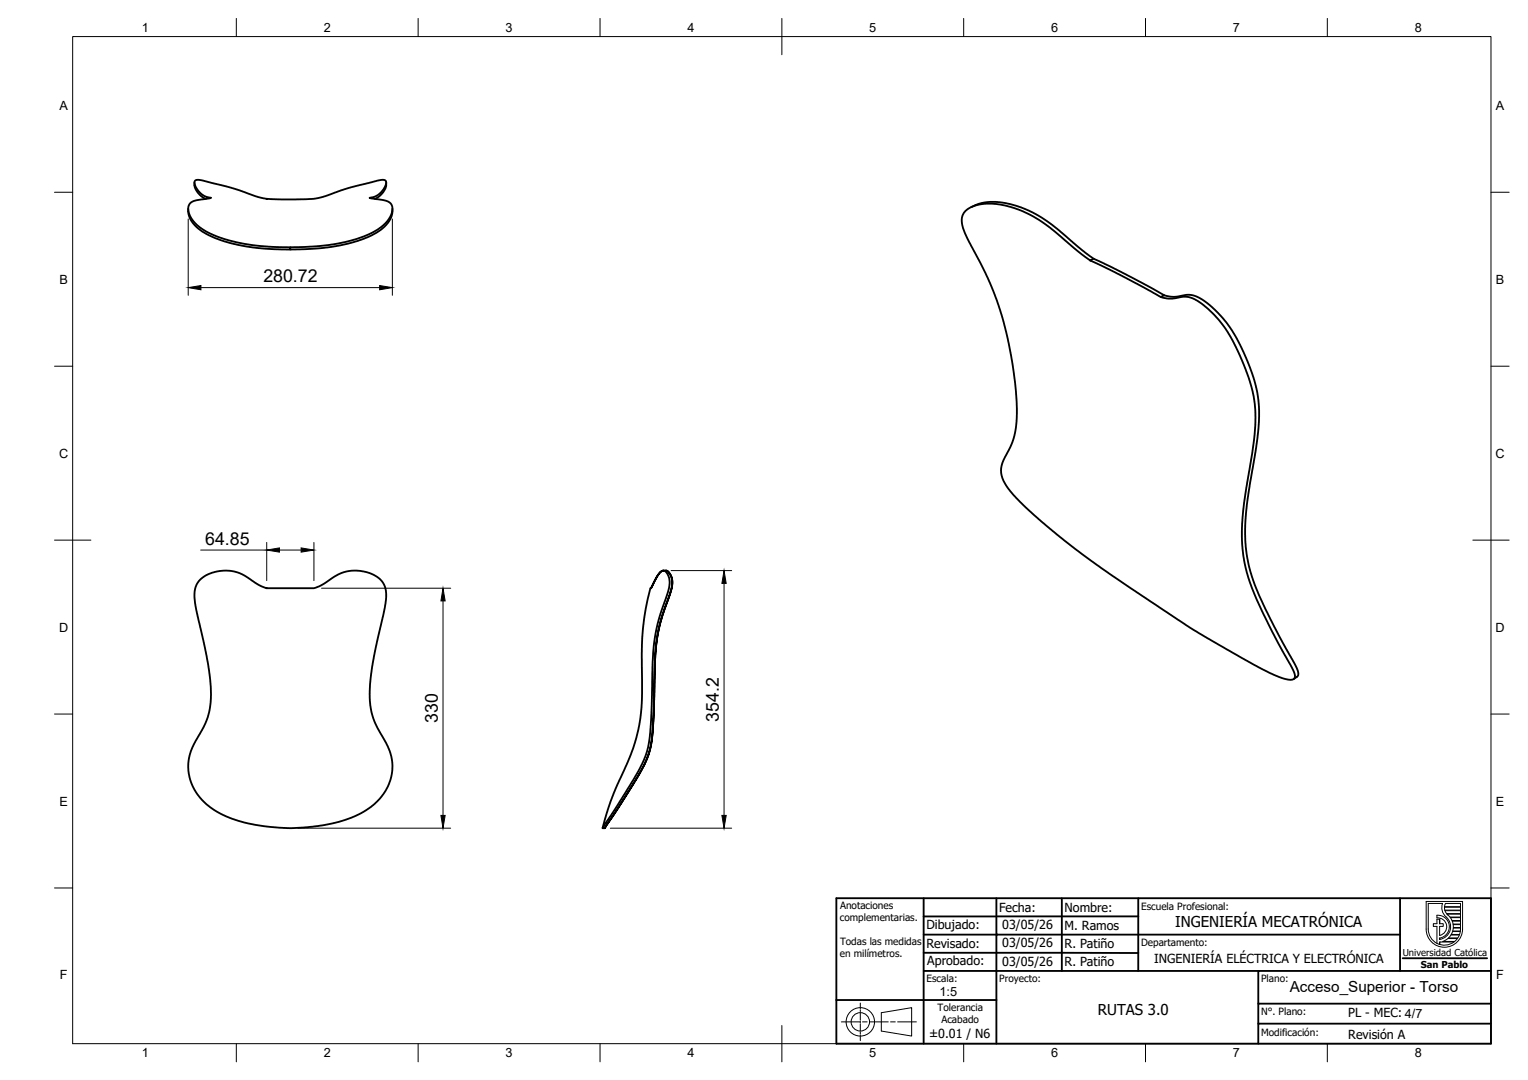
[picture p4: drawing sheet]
<svg xmlns="http://www.w3.org/2000/svg" width="420mm" height="297mm" viewBox="0 0 420 297" stroke-linecap="round" stroke-linejoin="round" font-family="sans-serif">
<!-- layer: Visible -->
<g fill="none" stroke="#000" stroke-width=".51">
<path d="M51.8 57.4v1.4l.3 1 1.6 2.3 2.1 1.7 3.5 1.7 5.1 1.6 5 .9 6 .5 4.4 .1v-.6M53.5 50.2v1.2l.6 1.1 1.2 1.4 1.3 .8M53.7 49.7l.6-.2 1.2 .1 6.7 1.7 10.3 3.3 3.8 .2h5.4a25.1 25.1 0 0 0 12.1-2.4l10-2.7 1.9-.2 .5 .4-.1 .8-1.2 2-1.6 1.3-1.7 .4 4.6 .8 1 .5 .4 .6a5.1 5.1 0 0 1-2 5.5l-2.1 1.5-3.5 1.8-4.4 1.3-5.1 1-6.8 .5-7.1 .1-5.1-.3-6.4-1.1-4.5-1.2-3.3-1.4-2.5-1.6-2-2-.5-1-.5-1.4v-1.1l.4-.9 1.5-.9 4.3-.7-1.9-.5-1.4-1.2-1.1-1.7-.1-.9zM106.2 50.2v1l-.8 1.6-1.2 1.3-1.1 .6M107.9 57.4v1.1l-.4 1.3-1.5 2.2-2.5 2-3.4 1.6-4.3 1.4-4.3 .8-6.1 .7-5.6 .1M265.5 58a10.9 10.9 0 0 1 9.1-1.8l3.3 .7 2.5 .8 5 2.6 3.5 2.4 8.1 6.9a20.2 20.2 0 0 0 6.6 3.8l13.2 6.9a9.2 9.2 0 0 0 8.6 1.3l1.4 .1 1.1 .3 3.2 2a38.2 38.2 0 0 1 10.6 15.6l1.6 4.1 1.1 3.9 .6 3.4 .2 3.8-.4 6.3-2.4 15-.7 6.5-.2 5.2 .4 5.2 1 4.6 2.1 5.9 4.9 10.4 5.7 10.4 .5 1.5-.4 1-1.3 .2-2-.5-3.4-1.5-4.7-2.5-17-9.8-16.3-10.9-10.9-7.5-9.5-7.3-8.6-7.5-2.7-2.7-2.1-2.6a7.3 7.3 0 0 1-.3-9.5l1.4-2.9 .6-2 .7-5-.3-7.4-1.3-9.6-2-9-2-6.6-3.1-7.2-5.1-9.8a7.6 7.6 0 0 1-1.2-5.9zM267.1 56.9l2.8-1.1 3.9-.3 3.8 .6 3.1 .9 2.2 .9 3.2 1.7 3.3 2.3 7.9 6.7 3.3 2.5 9 4.4 10.5 5.7M300.7 71.1l-.9 .5M320.1 81.2l2.5 .4 3.7-.5 1.7 .1 2.6 1.2 2.8 2.1 3.6 4 2.4 3.4 2.7 5.3 2.2 5.6 1.5 5.5 .4 3.6v2.7l-.6 7.1-2.3 13.9-.7 5.7-.2 5.7 .4 5.4 1.1 5.1 2.3 6.3 4.3 8.7 6.4 12v1.3l-1.2 1M320.1 81.2l-.9 .5M54.9 159.6l1.4-1.1 1.9-.9 2.1-.5 2.8-.1 2.1 .4 1.4 .6 4.3 2.7a7.5 7.5 0 0 0 5.4 1.1h8a8.4 8.4 0 0 0 6.1-2.1l2.5-1.6 1.7-.8 2.2-.3h2.3l2.4 .6 2.2 1.1 1.2 1.1 .9 1.5 .4 2-.2 3-3.5 16.1-.8 5.9v3.6l.3 3 .7 2.8 1 2.4 2.9 5.1 1.1 3.2a14.4 14.4 0 0 1-8.4 15.2l-2.7 1.3-2.5 .8-6.7 1.5-7.6 .6-6.7-.5a29.7 29.7 0 0 1-16.4-6.1l-2.4-2.8-1.3-2.1-.8-2.4-.4-2.8 .1-2.3 .6-2.2 4.2-8.3 .8-2.5 .4-2.8v-4.5l-.6-5.6-3.3-15-.5-3.4 .2-2.9zM183.1 156.9l.6 .3 .8 1.1 .3 1.2v1.2l-.5 2.4-2.8 8.3-1 5.5-.4 5.2-.5 16.8-.4 4.6-.4 2.3-.9 3-1.7 3.3-9.9 15.7 9.9-15.6 1.6-3.4 1.1-3.3 .5-3.4 .3-4.9 .4-14.5 .3-5.5 1.1-5.6 2.9-8.6 .5-2.6-.1-1.2-.4-1.1-.8-1z"/>
<path d="M183.1 156.9l-.9 .1-.9 .7-2.3 4.1 1.6-3.1 .9-1.3 .8-.5 .7 .3 1 1.6 .1 2.2-.3 1.5-2.3 6.8-.9 3.1a104.4 104.4 0 0 0-1.3 19.7l-.6 10.4-.5 2.8-.5 2.2-1.1 2.5-2 3.8-8.9 13.9 .6 .1M179 161.8a62.6 62.6 0 0 0-2.5 21v10.6a50.2 50.2 0 0 1-6.2 21.3l-2.5 5.9-2.1 7.1"/>
</g>
<!-- layer: BORDER -->
<g fill="none" stroke="#000" stroke-width=".27">
<path d="M20 10.1h390v276.9h-390zM65 5.1v5M115 5.1v5M165 5.1v5M215 5.1v10M265 5.1v5M315 5.1v5M365 5.1v5M15 52.9h5M410 52.9h5M15 100.7h5M410 100.7h5"/>
<path d="M15 148.6h10M405 148.6h10M15 196.4h5M410 196.4h5M15 244.2h5M410 244.2h5M65 287v5M115 287v5M165 287v5M215 282.1v9.9M265 287v5M315 287v5"/>
<path d="M365 287v5"/>
</g>
<!-- layer: Title (ISO) -->
<g fill="none" stroke="#000" stroke-width=".51">
<path d="M230 247h180v40h-180zM254 252.1v14.9h20v-9.9h-20M254 252.1h20M254 247v5.1M274 252h39M274 252.1v5h111M274 247v5.1M292 247v20M313 247v20M385 247v20M230 275h44M254 262.1h59"/>
<path d="M254 267v20M346 267h-72v20M385.7 263.6h23.2M410 276h-64v5.5M410 267h-64v9M409.9 281.5h-63.9v5.5"/>
</g>
<circle cx="274" cy="257.1" r=".25" fill="#000"/>
<g fill="none" stroke="#000" stroke-width=".27">
<path d="M236.6 275.9v1.6M236.6 277.7v.5M236.6 278.5v2.1M242.3 278.5l8.4-1.4v7.9l-8.4-1.4zM231.4 281.1h5.1M236.6 280.8v.5M236.6 281.6v2M236.6 283.9v.5M236.6 284.6v1.6M237.2 281.1h1.2M239.1 281.1h5.1M244.9 281.1h1.3"/>
<path d="M246.8 281.1h5.2"/>
<circle cx="236.6" cy="281" r="3.9"/>
<circle cx="236.6" cy="281" r="2.53"/>
</g>
<!-- layer: TITLEBLOCK -->
<g fill="none" stroke="#000" stroke-width=".27">
<path d="M392.2 247.9h10v7.6a5 5 0 0 1-5 5 5 5 0 0 1-5-5zM395.1 252.5v-.8a3.2 3.2 0 0 1 3.4 2.8 3.2 3.2 0 0 1-2.6 3.5M395.1 252.5a2.44 2.44 0 0 1 2.7 2 2.44 2.44 0 0 1-1.9 2.8M395.9 257.3v-2.5h1v-.8h-1v-1.2h-.8v1.2h-1v.8h1v4.7M395.9 259.1v.7M396.7 258.9l1.4-.8h2.7l-.8 .8zM397.2 249.5h4.4v.8h-4.3zM397.2 249.4l.3-.9h4.1v.9h-4.4M397.3 250.5l.5 .8h3.8v-.8h-4.3M397.6 252.2a3.5 3.5 0 0 1 1.2 3.7 3.5 3.5 0 0 1-2.9 2.5v-.4M397.6 252.2l-1-1.4-.1-1.2 .2-1.1h-4v7a4.4 4.4 0 0 0 2.5 4 4.4 4.4 0 0 0 4.6-.4h-3.9M397.9 251.4h3.7v.8h-2.9l-.6-.6"/>
<path d="M398.8 252.4h2.8v.8h-2.3zM399 257.2h2.3l-.4 .8h-2.6zM399.3 253.3l2.3 .1v.8l-2-.1zM399.4 256.2h2.1l-.2 .8h-2.2zM399.6 254.3h2v.8h-2zM401.6 256.1v-.8h-2l-.1 .8h2.1"/>
</g>
<path d="M395.9 252.8v1.2M395.9 258v.4M395.9 259.1v.7M397.9 251.4l.2 .2" fill="none" stroke="#000" stroke-width=".36"/>
<!-- layer: FD_Dimensions -->
<g fill="none" stroke="#000" stroke-width=".27">
<path d="M51.8 60.2v21M55.2 79.1h49.2M107.9 60.2v21M55.2 151.3h18.1M73.3 149.2v10.5M76.8 151.3h6M86.3 149.2v10.5M184.5 156.9h16.7M88.4 161.8h35.5M121.8 165.3v59M199.1 160.5v63.8M81.9 227.8h42"/>
<path d="M167.8 227.8h33.4"/>
</g>
<path d="M51.8 79.1l3.4-.6v1.2zM104.4 78.5l3.5 .6-3.5 .6zM73.3 151.3l3.5-.6v1.2zM82.8 150.7l3.5 .6-3.5 .6zM121.8 161.8l.6 3.5h-1.2zM199.1 156.9l.6 3.6h-1.2zM121.2 224.3h1.2l-.6 3.5zM198.5 224.3h1.2l-.6 3.5z" fill="#000" stroke="#000" stroke-width=".27"/>
<g font-size="4.9">
<text x="72.4" y="77.6">280.72</text>
<text x="56.4" y="149.8">64.85</text>
<text x="120.4" y="198.8" transform="rotate(-90 120.4 198.8)">330</text>
<text x="197.6" y="198.4" transform="rotate(-90 197.6 198.4)">354.2</text>
</g>
<text font-size="4.2" x="354.6" y="272.8">Acceso_Superior - Torso</text>
<g font-size="4.1">
<text x="323.2" y="255.1">INGENIERÍA MECATRÓNICA</text>
<text x="301.9" y="279.1">RUTAS 3.0</text>
</g>
<g font-size="3.5">
<text x="39" y="8.8">1</text>
<text x="89" y="8.8">2</text>
<text x="139" y="8.8">3</text>
<text x="189" y="8.8">4</text>
<text x="239" y="8.8">5</text>
<text x="289" y="8.8">6</text>
<text x="339" y="8.8">7</text>
<text x="389" y="8.8">8</text>
<text x="16.3" y="30.2">A</text>
<text x="411.3" y="30.2">A</text>
<text x="16.3" y="78">B</text>
<text x="411.3" y="78">B</text>
<text x="16.2" y="125.9">C</text>
<text x="411.2" y="125.9">C</text>
<text x="16.2" y="173.7">D</text>
<text x="411.2" y="173.7">D</text>
<text x="16.3" y="221.6">E</text>
<text x="411.3" y="221.6">E</text>
<text x="16.4" y="269.4">F</text>
<text x="411.4" y="269.4">F</text>
<text x="258.3" y="273.9">1:5</text>
<text x="39" y="290.8">1</text>
<text x="89" y="290.8">2</text>
<text x="139" y="290.8">3</text>
<text x="189" y="290.8">4</text>
<text x="239" y="290.8">5</text>
<text x="289" y="290.8">6</text>
<text x="339" y="290.8">7</text>
<text x="389" y="290.8">8</text>
</g>
<g font-size="3.4">
<text x="274.7" y="250.8">Fecha:</text>
<text x="292.7" y="250.8">Nombre:</text>
<text x="254.7" y="255.5">Dibujado:</text>
<text x="275.6" y="255.6">03/05/26</text>
<text x="292.7" y="255.9">M. Ramos</text>
<text x="254.7" y="260.8">Revisado:</text>
<text x="275.6" y="260.6">03/05/26</text>
<text x="292.7" y="260.8">R. Patiño</text>
<text x="255" y="265.5">Aprobado:</text>
<text x="275.6" y="265.6">03/05/26</text>
<text x="292.7" y="265.8">R. Patiño</text>
<text x="317.4" y="264.7">INGENIERÍA ELÉCTRICA Y ELECTRÓNICA</text>
<text x="370.7" y="279.8">PL - MEC: 4/7</text>
<text x="255.5" y="285.5">±0.01 / N6</text>
<text x="370.7" y="285.7">Revisión A</text>
</g>
<g font-size="2.8">
<text x="231" y="250.1">Anotaciones</text>
<text x="313.8" y="250.2">Escuela Profesional:</text>
<text x="230.9" y="253.4">complementarias.</text>
<text x="230.9" y="263.2">en milímetros.</text>
<text x="231" y="259.9">Todas las medidas</text>
<text x="313.8" y="260.1">Departamento:</text>
<text x="254.8" y="270.1">Escala:</text>
<text x="274.8" y="270.1">Proyecto:</text>
<text x="346.8" y="270.1">Plano:</text>
<text x="257.8" y="278.1">Tolerancia</text>
<text x="258.8" y="281.4">Acabado</text>
<text x="346.8" y="279.1">N°. Plano:</text>
<text x="346.8" y="284.8">Modificación:</text>
</g>
<g font-size="2.6">
<text x="385.7" y="263">Universidad Católica</text>
<text x="390.7" y="266.2">San Pablo</text>
</g>
</svg>
